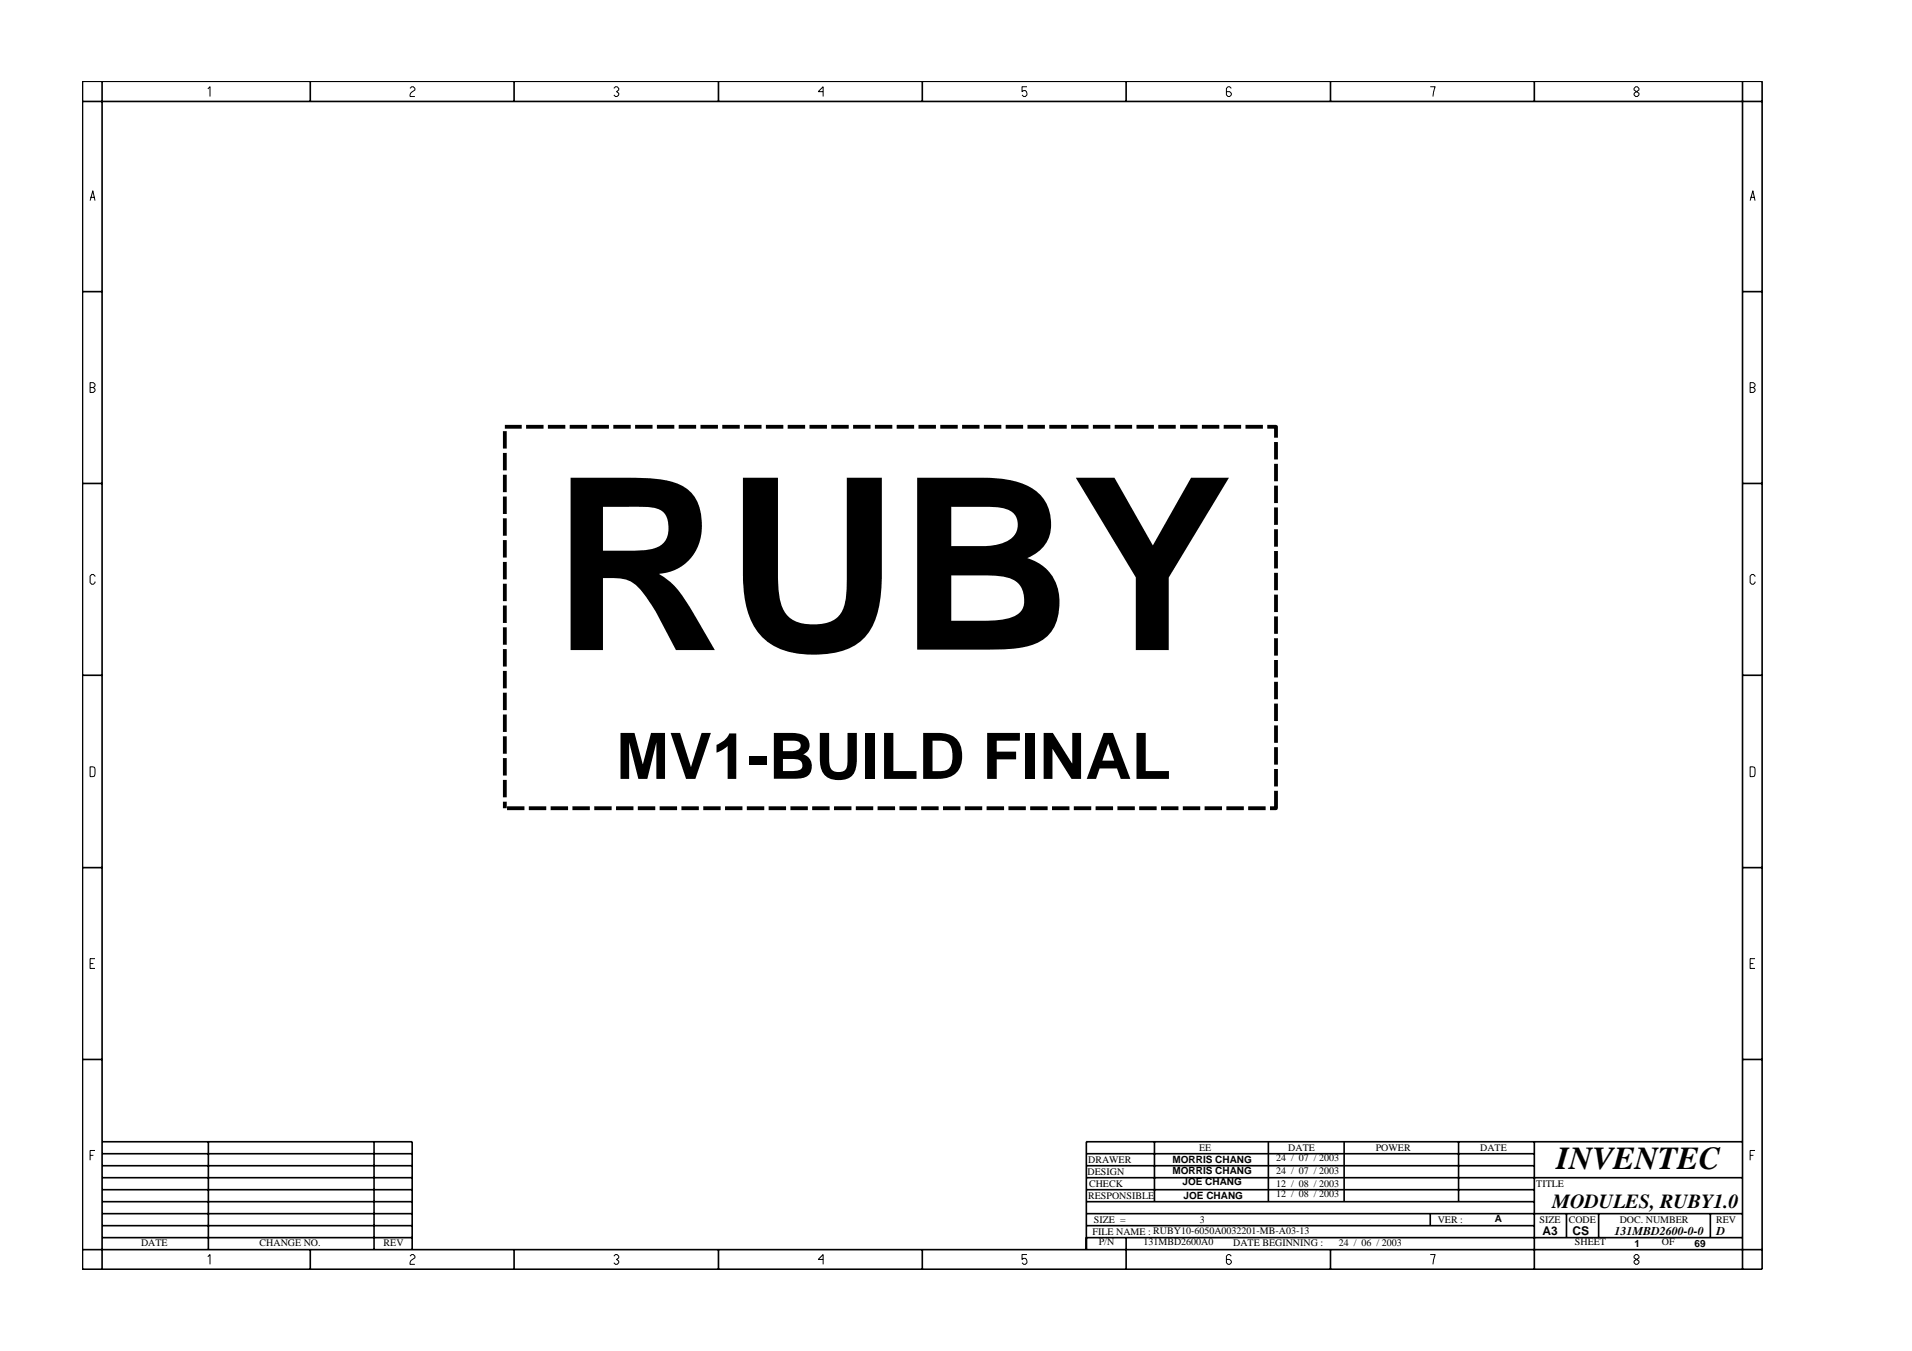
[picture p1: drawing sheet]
<svg xmlns="http://www.w3.org/2000/svg" width="297mm" height="210mm" viewBox="0 0 297 210" stroke-linecap="round" stroke-linejoin="round" font-family="sans-serif">
<g fill="none" stroke="#000" stroke-width=".59">
<path d="M78.4 66.3h2.7M78.4 67v2.7M78.4 70.4v2.7M78.4 73.8v2.7M78.4 77.1v2.8M81.7 66.3h2.7M85.1 66.3h2.7M88.5 66.3h2.7M91.9 66.3h2.7M95.3 66.3h2.7M98.7 66.3h2.7M102.1 66.3h2.7"/>
<path d="M105.4 66.3h2.7M108.8 66.3h2.7M112.2 66.3h2.7M115.6 66.3h2.7M119 66.3h2.7M122.4 66.3h2.7M125.8 66.3h2.7M129.1 66.3h2.8M132.5 66.3h2.7M135.9 66.3h2.7M139.3 66.3h2.7M142.7 66.3h2.7"/>
<path d="M146.1 66.3h2.7M149.5 66.3h2.7M152.9 66.3h2.7M156.2 66.3h2.7M159.6 66.3h2.7M163 66.3h2.7M166.4 66.3h2.7M169.8 66.3h2.7M173.2 66.3h2.7M176.6 66.3h2.7M179.9 66.3h2.8M183.3 66.3h2.7"/>
<path d="M186.7 66.3h2.7M190.1 66.3h2.7M193.5 66.3h2.7M196.9 66.3h1.3v1.7M198.2 68.7v2.7M198.2 72.1v2.7M198.2 75.5v2.7M198.2 78.8v2.7M78.4 80.5v2.7M78.4 83.9v2.7M78.4 87.3v2.7M78.4 90.7v2.7"/>
<path d="M78.4 94.1v2.7M78.4 97.5v2.7M198.2 82.2v2.7M198.2 85.6v2.7M198.2 89v2.7M198.2 92.4v2.7M198.2 95.8v2.7M198.2 99.2v2.7M78.4 100.9v2.7M78.4 104.2v2.7M78.4 107.6v2.7M78.4 111v2.7"/>
<path d="M78.4 114.4v2.7M78.4 117.8v2.7M198.2 102.5v2.8M198.2 105.9v2.7M198.2 109.3v2.7M198.2 112.7v2.7M198.2 116.1v2.7M198.2 119.5v2.7M78.4 121.2v2.7M78.4 124.6v1M78.8 125.6h2.7M82.2 125.6h2.7"/>
<path d="M85.5 125.6h2.8M88.9 125.6h2.7M92.3 125.6h2.7M95.7 125.6h2.7M99.1 125.6h2.7M102.5 125.6h2.7M105.9 125.6h2.7M109.2 125.6h2.8M112.6 125.6h2.7M116 125.6h2.7M119.4 125.6h2.7M122.8 125.6h2.7"/>
<path d="M126.2 125.6h2.7M129.6 125.6h2.7M133 125.6h2.7M136.3 125.6h2.8M139.7 125.6h2.7M143.1 125.6h2.7M146.5 125.6h2.7M149.9 125.6h2.7M153.3 125.6h2.7M156.7 125.6h2.7M160 125.6h2.8M163.4 125.6h2.7"/>
<path d="M166.8 125.6h2.7M170.2 125.6h2.7M173.6 125.6h2.7M177 125.6h2.7M180.4 125.6h2.7M183.8 125.6h2.7M187.1 125.6h2.8M190.5 125.6h2.7M193.9 125.6h2.7M198.2 122.9v2.7h-.9"/>
</g>
<g fill="none" stroke="#000" stroke-width=".25">
<path d="M12.8 12.6h261v184.6h-261zM12.8 15.8h261M15.9 12.6v184.6M48.2 12.6v3.2M79.9 12.6v3.2M111.6 12.6v3.2M143.3 12.6v3.2M174.9 12.6v3.2M206.7 12.6v3.2M238.4 12.6v3.2M270.7 12.6v184.6M12.8 45.3h3.1"/>
<path d="M270.7 45.3h3.1M12.8 75.1h3.1M270.7 75.1h3.1M12.8 104.9h3.1M270.7 104.9h3.1M12.8 134.8h3.1M270.7 134.8h3.1M12.8 164.6h3.1M15.9 177.4h48.1v16.8M15.9 179.3h48.1M32.4 177.4v16.8M58.1 177.4v16.8"/>
<path d="M168.8 179.3h69.6M179.4 177.4v9.3M197 177.4v9.3M208.8 177.4v9.3M226.6 177.4v9.3M238.4 177.4v19.8M270.7 177.4h-101.9v16.8v-1.9h101.9M270.7 164.6h3.1M12.8 194.2h261M15.9 181.1h48.1M15.9 183h48.1M15.9 184.8h48.1"/>
<path d="M15.9 186.7h48.1M15.9 188.6h48.1M15.9 190.4h48.1M15.9 192.3h48.1M48.2 194.2v3M79.9 194.2v3M111.6 194.2v3M143.3 194.2v3M168.8 181.1h69.6M168.8 183h101.9M168.8 184.8h69.6M168.8 186.7h69.6"/>
<path d="M168.8 188.6h101.9M168.8 190.4h69.6M174.9 192.3v4.9M206.7 194.2v3M222.2 188.6v1.8M243.4 188.6v3.7M248.4 188.6v3.7M265.7 188.6v3.7"/>
</g>
<g fill="none" stroke="#000" stroke-width=".16">
<path d="M32.3 13.8l.3-.3v1.5M63.7 13.7l.3-.2h.2l.3 .2v.3l-.5 .3-.3 .4v.3h.8M95.4 13.7l.2-.2h.3l.2 .2v.3l-.3 .2 .3 .3v.2l-.2 .3h-.3l-.2-.3M127.9 14.2h-.8l.8-.7v1.5M159.5 13.5h-.7v.7l.2-.1a.5 .5 0 0 1 .5 .6l-.2 .3h-.3l-.2-.3M191.3 13.7l-.3-.2h-.2l-.3 .2v1l.3 .3h.2l.3-.3v-.2l-.3-.3h-.5M222.2 13.5h.8l-.4 1.5M253.9 13.7l.2-.2h.3l.2 .2v.3l-.7 .5v.2l.2 .3h.3l.2-.3v-.2l-.7-.5zM14 31.2l.4-1.6 .4 1.6M14.1 30.7h.6M271.9 31.2l.4-1.6 .4 1.6M272 30.7h.6"/>
<path d="M14 59.5h.5l.3 .2v.3l-.3 .2 .3 .3v.2l-.3 .3h-.5zM271.9 59.5h.5l.3 .2v.3l-.3 .2 .3 .3v.2l-.3 .3h-.5zM14 60.2h.5M271.9 60.2h.5M14.8 89.6l-.3-.3h-.2l-.3 .2v1l.3 .3h.2l.3-.3v-.1M272.7 89.6l-.3-.3h-.3l-.2 .2v1l.2 .3h.3l.3-.3v-.1M14 119.1l.7 .1 .1 .3-.1 1.1-.7 .1zM271.9 119.1l.7 .1 .1 .3-.1 1.1-.7 .1zM14 149.7h.5M14.8 148.9h-.8v1.6h.8M271.9 149.7h.5M272.7 148.9h-.8v1.6h.8"/>
<path d="M14 179.5h.5M14.8 178.7h-.8v1.6M271.9 179.5h.5M272.7 178.7h-.8v1.6M32.3 195.3l.3-.4v1.5M63.7 195.2l.3-.3h.2l.3 .3v.2l-.7 .5-.1 .3v.2h.8M95.4 195.2l.2-.3h.3l.2 .3v.2l-.3 .3 .3 .2v.3l-.2 .2h-.3l-.2-.2M127.9 195.7h-.8l.8-.8v1.5M159.5 194.9h-.7v.8l.2-.2a.5 .5 0 0 1 .5 .7l-.2 .2h-.3l-.2-.2M191.3 195.2l-.3-.3h-.2l-.3 .3v1l.3 .2h.2l.3-.2v-.3l-.3-.2h-.5M222.2 194.9h.8l-.4 1.5M254.1 194.9l-.2 .3v.2l.7 .5v.3l-.2 .2h-.3l-.2-.2v-.3l.7-.5v-.2l-.2-.3z"/>
</g>
<text font-size="37.3" x="85.8" y="101">RUBY</text>
<text font-size="9.9" x="95.7" y="121">MV1-BUILD FINAL</text>
<text font-size="5" x="241.8" y="181.6">INVENTEC</text>
<text font-size="3.1" x="241.2" y="187.7">MODULES, RUBY1.0</text>
<g font-size="1.9">
<text x="239.6" y="191.9">A3</text>
<text x="244.3" y="192">CS</text>
<text x="250.8" y="191.9">131MBD2600-0-0</text>
<text x="266.6" y="191.9">D</text>
</g>
<g font-size="1.6">
<text x="186.3" y="178.9">EE</text>
<text x="200.1" y="178.9">DATE</text>
<text x="213.7" y="178.9">POWER</text>
<text x="229.9" y="178.9">DATE</text>
<text x="169" y="182.6">DESIGN</text>
<text x="169" y="180.7">DRAWER</text>
<text x="169.2" y="184.4">CHECK</text>
<text x="182.2" y="180.7">MORRIS CHANG</text>
<text x="182.2" y="182.4">MORRIS CHANG</text>
<text x="183.7" y="184.1">JOE CHANG</text>
<text x="198.2" y="182.4">24 / 07 / 2003</text>
<text x="198.2" y="180.5">24 / 07 / 2003</text>
<text x="198.2" y="184.4">12 / 08 / 2003</text>
<text x="238.7" y="184.4">TITLE</text>
<text x="169.1" y="186.3">RESPONSIBLE</text>
<text x="169.7" y="191.9">FILE NAME : RUBY10-6050A0032201-MB-A03-13</text>
<text x="169.9" y="190">SIZE =</text>
<text x="183.9" y="186.3">JOE CHANG</text>
<text x="186.4" y="190">3</text>
<text x="198.2" y="186">12 / 08 / 2003</text>
<text x="223.4" y="190">VER :</text>
<text x="232.2" y="189.8">A</text>
<text x="239.2" y="190">SIZE</text>
<text x="243.7" y="190">CODE</text>
<text x="251.6" y="190">DOC. NUMBER</text>
<text x="266.6" y="190">REV</text>
<text x="21.9" y="193.6">DATE</text>
<text x="40.3" y="193.6">CHANGE NO.</text>
<text x="59.6" y="193.6">REV</text>
<text x="170.7" y="193.5">P/N</text>
<text x="177.6" y="193.5">131MBD2600A0</text>
<text x="191.6" y="193.6">DATE BEGINNING :</text>
<text x="208" y="193.6">24 / 06 / 2003</text>
<text x="244.7" y="193.5">SHEET</text>
<text x="253.9" y="193.7">1</text>
<text x="258.2" y="193.5">OF</text>
<text x="263.3" y="193.7">69</text>
</g>
</svg>
